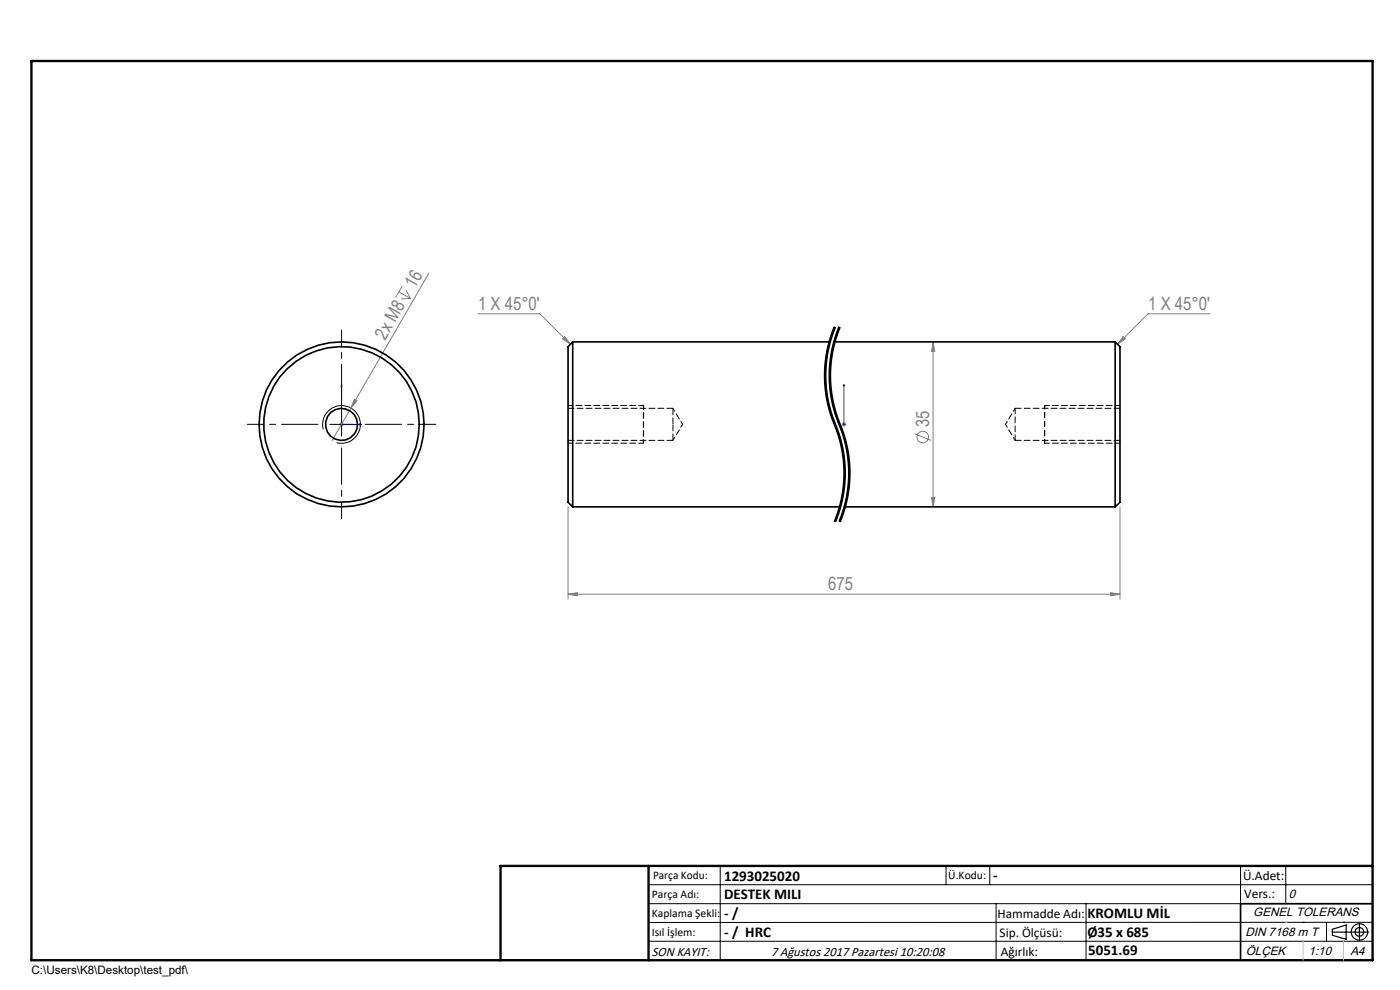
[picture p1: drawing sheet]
<svg xmlns="http://www.w3.org/2000/svg" width="297mm" height="210mm" viewBox="0 0 297 210" stroke-linecap="round" stroke-linejoin="round" font-family="sans-serif">
<g fill="none" stroke="#808080" stroke-width=".21">
<path d="M91 58l-16.6 28.6M84.6 61.9l2.5 1.4M85.3 60.7l-1.4 2.4M86.1 61.6l1 1.7M87.1 63.3l-2 .1M101.4 66.6h13.1l6.5 6.4M119.8 71.4l1.2 1.6-1.7-1.1zM197.9 72.5l.4 2h-.7zM197.9 72.5v35M238.3 71.4l.4 .5-1.6 1.1zM256.7 66.6h-13.1l-6.5 6.4M71.9 90h1.1"/>
<path d="M72.1 89.7l.7 .7M72.5 89.5v1M72.8 89.7l-.7 .7M74.4 86.6l-4 6.9M75.2 84.7l.5 .3-1.3 1.6zM178.5 90h1M178.7 89.7l.7 .7M179 89.5v1M179.4 89.7l-.7 .7M194 92l3.5 1.4M120.5 107.5v19.6M197.6 105.5h.7l-.4 2z"/>
<path d="M237.6 107.5v19.6M120.5 126l2-.3v.7zM120.5 126h117.1M235.6 125.7l2 .3-2 .4z"/>
<circle cx="195.8" cy="92.7" r="1.24"/>
</g>
<g fill="none" stroke="#000" stroke-width=".21">
<path d="M174.9 78.2a27.1 27.1 0 0 0 1.3 9.7M175.5 75.9l-.3 4.5M175.6 75.2l-.1 .7M175.7 74.4l-.1 .8M175.9 78.2a27.4 27.4 0 0 0 2.3 12.6M176.2 71.4l-.9 3.3-.4 3.4M176.5 75.9l-.3 4.5M176.6 75.2l-.1 .7M176.7 74.4l-.1 .8M176.9 69.3l-.7 2.1M177.1 69.3a27.3 27.3 0 0 0 .6 22.1 26.9 26.9 0 0 1-.6 19.3M177.2 71.4l-.9 3.3-.4 3.4"/>
<path d="M177.3 69.4l-.8 2.1-.8 2.9M177.9 69.3l-.7 2.1M178.1 69.3a27.3 27.3 0 0 0 .6 22.1 26.9 26.9 0 0 1-.6 19.3M178.3 69.4l-.8 2.1-.8 2.9M68.6 91.1a4 4 0 0 1 3.5-5.1 4 4 0 0 1 4.3 4.4 4 4 0 0 1-5 3.5M70 90h5M72.5 87.5v5M175.2 80.4a26.6 26.6 0 0 0 1.9 9.2M176.2 87.9l1.3 3.6 .8 2.9M176.2 80.4a31.1 31.1 0 0 0 2.9 11.7 27 27 0 0 1 1.3 9M177.1 89.6l.2 .3zM177.3 89.9a27.1 27.1 0 0 1 2.1 11.2"/>
<path d="M178.2 90.8l1.1 3.6M178.3 94.4a26.7 26.7 0 0 1 .7 7.5M179.3 94.4a26.7 26.7 0 0 1 .7 7.5M177.2 109.9l-.3 .7M177.8 109.3l-.5 1.5M178.1 107l-.9 2.9M178.2 109.9l-.3 .7M178.8 109.3l-.5 1.5M179 101.9l-.4 2.9-.5 2.3M179.1 107l-.9 2.9M179.2 103.4l-.5 3-.9 2.9M179.4 101.1l-.2 2.3"/>
<path d="M180 101.9l-.4 2.9-.5 2.3M180.2 103.4l-.5 3-.9 2.9M180.4 101.1l-.2 2.3M137.6 187.7h153.6M137.6 191.7h153.6M137.6 199.7h153.6M152.8 183.7v20M200.7 183.7v4M210 183.7v4M211.3 191.7v12M230.4 191.7v12M263.2 183.7v20"/>
<path d="M272.8 183.7v8M276.4 195.6h.1M281.4 195.6v4.1M285 195.6h.1M291.2 195.6l-153.6 .1"/>
</g>
<path d="M136.5 86.1v7.9M221.6 93.9v-7.9" fill="none" stroke="#000" stroke-width=".21" stroke-dasharray="1.3 .6" stroke-dashoffset=".5" stroke-linecap="butt"/>
<path d="M136.5 86.1v7.9M221.6 93.9v-7.9" fill="none" stroke="#000" stroke-width=".25" stroke-dasharray="1.3 .6" stroke-dashoffset=".5" stroke-linecap="butt"/>
<path d="M177.1 69.3a26.9 26.9 0 0 0 0 20.7M178.1 69.3a26.9 26.9 0 0 0 0 20.7M177.1 90a26.9 26.9 0 0 1 0 20.7M178.1 90a26.9 26.9 0 0 1 0 20.7" fill="none" stroke="#000" stroke-width=".21" stroke-dasharray="6.3 1.3 1.3 1.3" stroke-dashoffset="2.7" stroke-linecap="butt"/>
<g fill="none" stroke="#000" stroke-width=".25">
<path d="M282.6 197.7h7.8M282.6 197.1l3-.9v3l-3-.8zM288.4 195.8v3.8M106.2 203.7h185"/>
<circle cx="288.4" cy="197.7" r="1.74"/>
<circle cx="288.4" cy="197.7" r=".93"/>
</g>
<path d="M72.5 81.6l.1 .4h-.2zM72.5 81.6v8.4h4.2M76.3 89.9l.4 .1-.4 .1zM179 89.9v.2zM179 81.6v.4v-.4M179 90h.1M179 81.6v8.4" fill="none" stroke="#00f" stroke-width=".21"/>
<path d="M67.5 90h-15M72.5 85v-15M72.5 95v15M77.5 90h15" fill="none" stroke="#000" stroke-width=".21" stroke-dasharray="15.2 1.3 1.3 1.3" stroke-dashoffset="7.5"/>
<path d="M120.5 94h16M136.5 86h-16M221.6 94h16M237.6 86h-16" fill="none" stroke="#000" stroke-width=".21" stroke-dasharray="1.3 .6" stroke-dashoffset=".3"/>
<path d="M136.5 86v.1M221.6 94v-.1" fill="none" stroke="#000" stroke-width=".21" stroke-dasharray="1.3 .6"/>
<path d="M136.5 86v.1M221.6 94v-.1" fill="none" stroke="#000" stroke-width=".25" stroke-dasharray="1.3 .6"/>
<path d="M291.2 191.7h-28v12" fill="none" stroke="#000" stroke-width=".35"/>
<path d="M6.7 12.9h284.5v190.8h-284.5zM137.6 183.7v20M291.2 183.7h-185v20" fill="none" stroke="#000" stroke-width=".5"/>
<path d="M276.4 199.7v4M285 199.7v4" fill="none" stroke="#c0c0c0" stroke-width=".21"/>
<path d="M272.8 195.6h.1" fill="none" stroke="#c0c0c0" stroke-width=".25"/>
<g fill="#00f">
<path d="M179 89.9v.2zM179 81.6v.4z"/>
<path d="M76.3 89.9l.4 .1-.4 .1zM72.5 81.6l.1 .4h-.2z"/>
</g>
<g fill="#808080">
<path d="M75.2 84.7l.5 .3-1.3 1.6z"/>
<path d="M119.8 71.4l1.2 1.6-1.7-1.1zM238.3 71.4l.4 .5-1.6 1.1zM120.5 126l2-.3v.7zM235.6 125.7l2 .3-2 .4z"/>
<path d="M197.9 72.5l.4 2h-.7zM197.6 105.5h.7l-.4 2z"/>
</g>
<g fill="none" stroke="#000" stroke-width=".35">
<path d="M121.5 72.5v35M121.5 72.5l-1 1v33l1 1M121.5 72.5h54.5M177 72.5h59.6M236.6 72.5v35M236.6 72.5l1 1v33l-1 1M121.5 107.5h56.7M179.2 107.5h57.4"/>
<circle cx="72.4" cy="90" r="16.5"/>
<circle cx="72.4" cy="90" r="3.4"/>
<circle cx="72.5" cy="90" r="17.5"/>
</g>
<path d="M215.4 86.6v6.8" fill="none" stroke="#000" stroke-width=".21" stroke-dasharray="1.3 .6" stroke-dashoffset=".1"/>
<path d="M120.5 93.4h22.3M142.8 86.6h-22.3M215.4 93.4h22.2M237.6 86.6h-22.2" fill="none" stroke="#000" stroke-width=".21" stroke-dasharray="1.3 .6"/>
<path d="M142.8 93.4l2-3.4M144.8 90l-2-3.4M213.3 90l2.1 3.4M215.4 86.6l-2.1 3.4" fill="none" stroke="#000" stroke-width=".21" stroke-dasharray="1.3 .6" stroke-dashoffset=".6"/>
<path d="M142.8 90v-3.4M142.8 93.4v-3.4" fill="none" stroke="#000" stroke-width=".21" stroke-dasharray="1.3 .6" stroke-dashoffset="-.1"/>
<g font-size="3.9" fill="#808080">
<text x="88" y="61.3" transform="rotate(-60 88 61.3)">16</text>
<text x="101.4" y="65.7">1 X 45°0'</text>
<text x="243.6" y="65.7">1 X 45°0'</text>
<text x="81.7" y="72.3" transform="rotate(-60 81.7 72.3)">2x M8</text>
<text x="197.1" y="90.7" transform="rotate(-90 197.1 90.7)">35</text>
<text x="175.7" y="125.2">675</text>
</g>
<g font-size="3.2">
<text x="153.6" y="186.8">1293025020</text>
<text x="153.6" y="190.8">DESTEK MILI</text>
<text x="210.7" y="186.6">-</text>
<text x="153.6" y="194.8">- /</text>
<text x="230.7" y="194.8">KROMLU MİL</text>
<text x="153.6" y="198.8">- / HRC</text>
<text x="230.7" y="198.7">Ø35 x 685</text>
<text x="230.8" y="202.6">5051.69</text>
</g>
<g font-size="2.8">
<text x="263.7" y="186.7">Ü.Adet:</text>
<text x="263.9" y="190.5">Vers.:</text>
<text x="211.6" y="194.8">Hammadde Adı:</text>
<text x="138.3" y="202.8">SON KAYIT:</text>
<text x="163.6" y="202.8">7 Ağustos 2017 Pazartesi 10:20:08</text>
<text x="212.1" y="198.7">Sip. Ölçüsü:</text>
<text x="212.3" y="202.7">Ağırlık:</text>
</g>
<g font-size="2.6">
<text x="273.4" y="190.4">0</text>
<text x="265.9" y="194.4">GENEL TOLERANS</text>
<text x="264.2" y="198.5">DIN 7168 m T</text>
<text x="264.3" y="202.6">ÖLÇEK</text>
<text x="277.6" y="202.6">1:10</text>
<text x="286.5" y="202.6">A4</text>
</g>
<g font-size="2.5">
<text x="138.3" y="190.5">Parça Adı:</text>
<text x="138.5" y="186.5">Parça Kodu:</text>
<text x="201.2" y="186.5">Ü.Kodu:</text>
<text x="138.3" y="194.5">Kaplama Şekli:</text>
<text x="138.3" y="198.6">Isıl İşlem:</text>
<text x="6.7" y="206.7">C:\Users\K8\Desktop\test_pdf\</text>
</g>
</svg>
